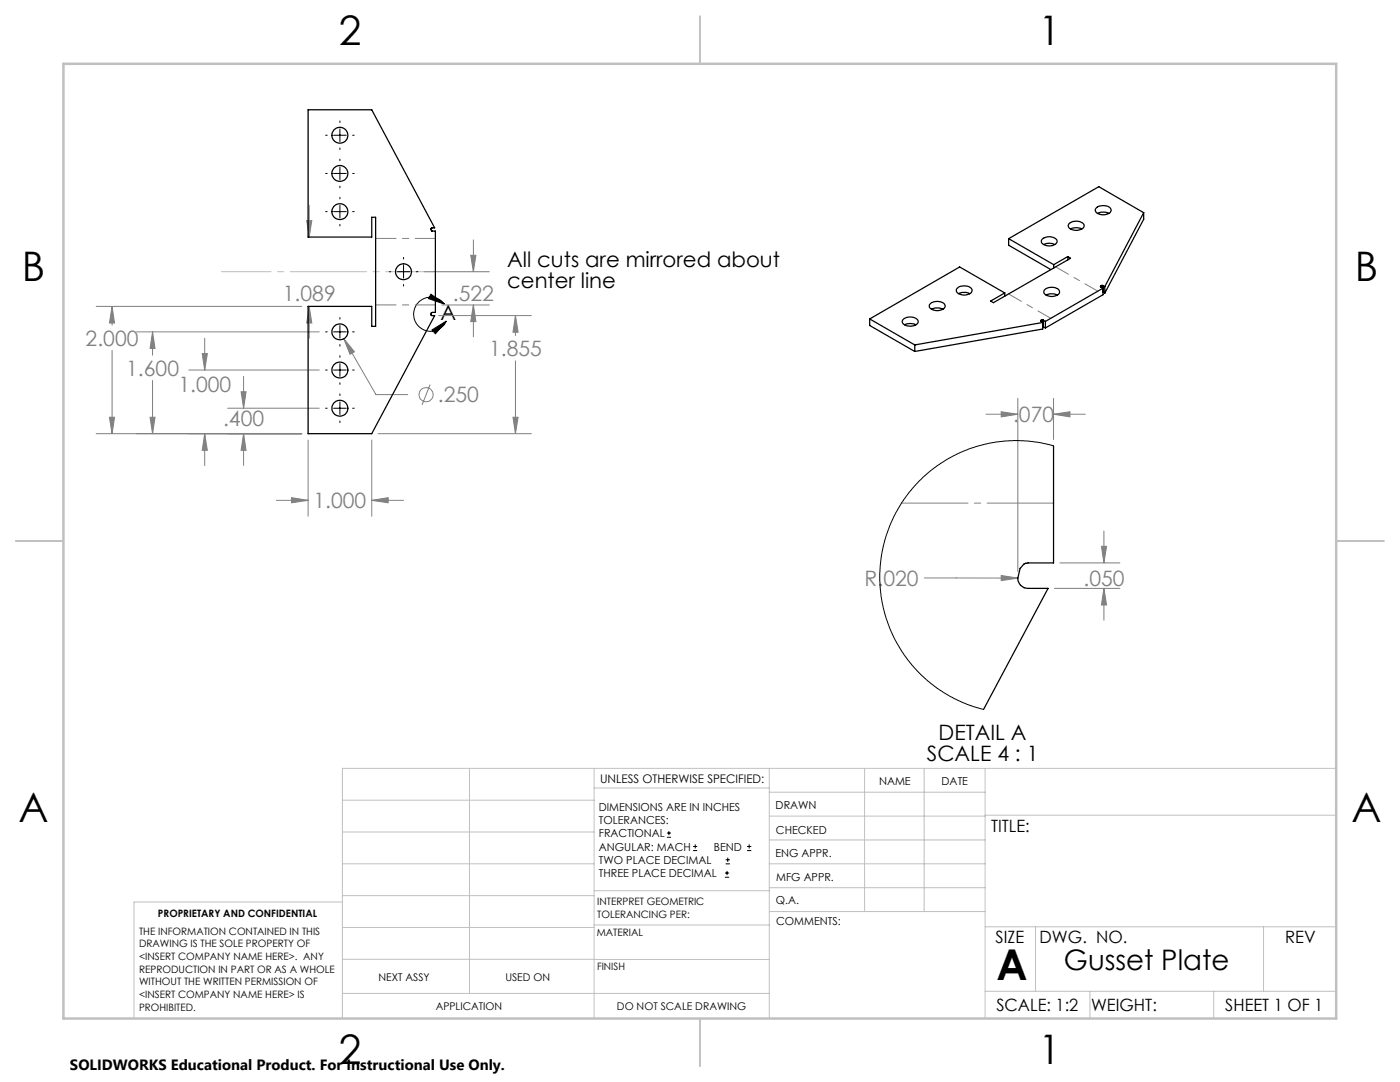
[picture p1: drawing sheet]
<svg xmlns="http://www.w3.org/2000/svg" width="279mm" height="216mm" viewBox="0 0 279 216" stroke-linecap="round" stroke-linejoin="round" font-family="sans-serif">
<g fill="none" stroke="#808080" stroke-width=".2">
<path d="M61.2 44h1l-.5 3.3zM61.7 41v6.3M84.7 54.2h12.9M93.9 50.9h1.1l-.5 3.3zM94.5 47.9v6.3M19.2 61.1h41M22.4 61.1v3.8M22.4 69.9v16.6M22.4 61.1l.5 3.4h-1.1zM27.3 66.2h36.4M30.4 66.2v4.7M30.4 75.9v10.6"/>
<path d="M30.4 66.2l.5 3.3h-.9zM37.7 73.8h26M40.4 70.6h1l-.5 3.2zM40.9 67.5v6.3M48.1 78.2h1l-.5 3.3zM48.6 75.1v6.4M61.7 61.1v6.4M61.7 61.1l.5 3.4h-1zM68.6 67.6l6.4 11.1h6.4M68.6 67.6l2.1 2.6-.8 .5zM85.8 76.7l-1.6 4.1M87.5 63h18.5"/>
<path d="M88.2 60.9h9.4M94.5 60.9v6.3M94.5 60.9l.5 3.3h-1.1zM102.9 63v4M102.9 72v14.5M102.9 63l.5 3.3h-1zM203.1 79.5v34.6M210.3 79.5v8.2M19.2 86.5h41M21.8 83.3h1.1l-.5 3.2zM30 83.3h.9l-.5 3.2zM40.9 86.5v6.4"/>
<path d="M40.9 86.5l.5 3.4h-1zM45.4 81.5h18.3M48.6 86.5v6.4M48.6 86.5l.5 3.4h-1zM55.1 99.8h6.4M58.2 99.3l3.3 .5-3.3 .5zM61.5 87.8v15.2M74.2 87.8v15.2M74.2 99.8h6.3M74.2 99.8l3.3-.5v1zM75.5 86.5h30.5M102.4 83.3h1l-.5 3.2z"/>
<path d="M196.8 82.7h6.3M199.8 82.2l3.3 .5-3.3 .5zM210.3 82.7h6.3M210.3 82.7l3.2-.5v1zM184.5 115.3l18.6 .1M199.8 114.8l3.3 .6-3.3 .5zM210.4 117.4h13.1M211.5 112.3h12M219.8 109h1l-.5 3.3zM220.3 106v6.3M220.3 117.4v6.4M220.3 117.4l.5 3.3h-1z"/>
<circle cx="85" cy="78.7" r="1.4"/>
</g>
<g fill="none" stroke="#000" stroke-width=".2">
<path d="M65 34.6h.3M65 27h.3M66.6 34.6h2.5M66.6 27h2.5M67.8 24.1v.3M67.8 25.7v2.6M67.8 29.5v.3M67.8 31.8v.3M67.8 33.3v2.6M67.8 37.1v.4M67.8 39.4v.3M70.4 34.6h.3"/>
<path d="M70.4 27h.3M65 42.2h.3M66.6 42.2h2.5M67.8 41v2.5M67.8 44.8v.3M70.4 42.2h.3M77.7 54.2h.3M79.3 54.2h2.5M80.5 51.4v.3M80.5 53v2.5M80.5 56.8v.3M83.1 54.2h.3"/>
<path d="M86 58.7l2.7 2-3.2-1.1zM65 66.2h.3M65 73.8h.3M66.6 66.2h2.5M66.6 73.8h2.5M67.8 63.4v.3M67.8 64.9v2.6M67.8 68.8v.3M67.8 71v.3M67.8 72.6v2.5M67.8 76.4v.3M67.8 78.6v.3"/>
<path d="M70.4 66.2h.3M70.4 73.8h.3M86.2 65.8l2.9-1.7-2.2 2.5zM88.7 60.7a3.4 3.4 0 0 0-5.2-.3 3.4 3.4 0 0 0 .6 5.1 3.4 3.4 0 0 0 5-1.4M65 81.5h.3M66.6 81.5h2.5M67.8 80.2v2.5M67.8 84v.3M70.4 81.5h.3M133.1 167.1h.8M133.1 166.2h.8M133.5 165.8v.9"/>
<path d="M138.3 169.7h.8M138.3 168.9h.8M138.7 168.5v.8M144.7 175h.8M144.7 174.2h.8M144.8 172.4h.9M144.8 171.6h.9M145.1 173.8v.8M145.2 171.1v.9M149.1 169.7h.8M149.1 168.9h.8M149.5 168.5v.8"/>
</g>
<path d="M210.3 100.4h-30.4" fill="none" stroke="#808080" stroke-width=".2" stroke-dasharray="15.2 1.3 1.3 1.3" stroke-dashoffset="2"/>
<path d="M86.9 54.2h-42.7" fill="none" stroke="#c0c0c0" stroke-width=".2" stroke-dasharray="15.2 1.3 1.3 1.3" stroke-dashoffset="5.3"/>
<g fill="none" stroke="#c0c0c0" stroke-width=".2">
<path d="M68.3 159.7h50.3M93.7 153.3v44.9M118.6 153.3v49.9M118.6 157.2h34.9M153.5 153.3v49.9M153.5 158.1h43.1M172.5 153.3v28.6M184.4 153.3v28.6M196.6 153.3v49.9M266.7 153.3h-198.4v49.9M68.3 178.7h50.3M68.3 172.4h50.3"/>
<path d="M68.3 166h50.3M68.3 180h-41.6v23.2M118.6 177.7h35M153.5 167.6h43.1M153.5 162.8h43.1M153.5 172.4h43.1M153.5 177.1h43.1M196.6 162.7h70.1M68.3 198.2h85.2M68.3 191.4l85.2 .1M68.3 185.1h50.3M118.6 184.6h35"/>
<path d="M153.6 181.9h43M196.6 197.8h70.1M196.6 184.9h70.1M206.7 184.9v12.9M217.5 197.8v5.4M242.2 197.8v5.4M252.2 184.9v12.9"/>
</g>
<path d="M139.7 3.2v9.5M3.1 107.9h9.6M266.7 107.9h9.5M139.7 203.2v9.6" fill="none" stroke="#c0c0c0" stroke-width=".25"/>
<path d="M12.7 12.7h254v190.5h-254z" fill="none" stroke="#c0c0c0" stroke-width=".5"/>
<path d="M75 47.6h11.9M86.9 60.8h-11.9" fill="none" stroke="#808080" stroke-width=".2" stroke-dasharray="15.2 1.3 1.3 1.3" stroke-dashoffset="11.2"/>
<path d="M210.7 53.2l8.4 4.9M209.7 63.5l-8.4-4.8" fill="none" stroke="#808080" stroke-width=".2" stroke-dasharray="15.2 1.3 1.3 1.3" stroke-dashoffset="12.3"/>
<path d="M86 58.7l2.7 2-3.2-1.1zM86.2 65.8l2.9-1.7-2.2 2.5z" fill="#000"/>
<path d="M48.6 86.5l.5 3.4h-1zM48.1 78.2h1l-.5 3.3zM40.9 86.5l.5 3.4h-1zM40.4 70.6h1l-.5 3.2zM30 83.3h.9l-.5 3.2zM30.4 66.2l.5 3.3h-.9zM21.8 83.3h1.1l-.5 3.2zM22.4 61.1l.5 3.4h-1.1zM68.6 67.6l1.3 3.1 .8-.5zM61.2 44h1l-.5 3.3zM61.7 61.1l.5 3.4h-1zM58.2 99.3l3.3 .5-3.3 .5zM74.2 99.8l3.3-.5v1zM93.9 50.9h1.1l-.5 3.3zM94.5 60.9l.5 3.3h-1.1zM102.4 83.3h1l-.5 3.2zM102.9 63l.5 3.3h-1zM199.8 114.8v1.1l3.3-.5zM220.3 117.4l.5 3.3h-1zM219.8 109h1l-.5 3.3zM210.3 82.7l3.2-.5v1zM199.8 82.2l3.3 .5-3.3 .5z" fill="#808080"/>
<g fill="none" stroke="#000" stroke-width=".25">
<path d="M61.5 21.9h12.7l12.5 23.6h-.6l-.1 .1 .1 .4 .8 .1v16.2h-.6l-.3 .2v.2l.1 .3h.6l-12.5 23.5h-12.7v-25.4h12.7v4h.8v-21.7h-.8v3.9h-12.7zM191.1 57.4a2.16 2.16 0 0 1 2.9 .3 .98 .98 0 0 1-1.2 1.1 1.7 1.7 0 0 1-1.9-.8v-.3zM191.3 58.6a2.6 2.6 0 0 1 2.2 0M200.5 58.5l-9-5.2-17.9 10.3M200.5 58.5v.6M201.3 47.6l9 5.2M201.3 47.6v1.3l8.4 4.9M208 47.8a2.13 2.13 0 0 1 2.9 .1 1.13 1.13 0 0 1-1.4 1.2 1.41 1.41 0 0 1-1.7-1zM208.3 48.8a2.6 2.6 0 0 1 2.2 0M208.6 57.7a2.16 2.16 0 0 1 2.8 .3 .98 .98 0 0 1-1.1 1.1 1.7 1.7 0 0 1-2-.8l.1-.3zM208.8 58.9a2.6 2.6 0 0 1 2.2 0M210.3 52.8v.7"/>
<path d="M213.1 51.2l-2.8 1.6M213.1 51.2l.5 .3-15.3 8.9-.6-.3 2.8-1.6M213.1 51.2v.7M213.3 44.7a2.17 2.17 0 0 1 3 .1 .98 .98 0 0 1-1.1 1.1 1.59 1.59 0 0 1-2-.9zM213.6 45.7a2.67 2.67 0 0 1 2.3 0M218.9 41.4a2.06 2.06 0 0 1 2.9 .4 1.48 1.48 0 0 1-2.1 1 .98 .98 0 0 1-1-1.1zM219 42.6a2.67 2.67 0 0 1 2.3 0M219.8 57l-.2 .2 .1 .1 .4 .2-11.5 6.6M219.8 57h.1M219.8 57v.3M219.9 57h.1M219.9 57h-.1"/>
<path d="M219.9 57v.4M220 57h.1M220 57v.5M220.1 57l.4 .2M220.1 57v1.8l-11.5 6.6M220.1 58.3l.4 .2M220.5 57.2v1.3M228.2 42.4l-8.9-5.1-18 10.3M228.2 42.4l-7.7 14.8M228.2 42.4v1.3l-7.7 14.8M86.1 62.4h.1M173.6 63.6l9 5.2"/>
<path d="M173.6 63.6v1.3l9 5.2M180.2 63.8a2.17 2.17 0 0 1 3 .1 1.13 1.13 0 0 1-1.4 1.2 1.42 1.42 0 0 1-1.7-1zM180.5 64.8a2.67 2.67 0 0 1 2.3 0M182.6 68.8v1.3M185.7 60.5a2.16 2.16 0 0 1 2.9 .3 .83 .83 0 0 1-.9 1.1 1.89 1.89 0 0 1-2.2-.8v-.3zM185.9 61.7a2.67 2.67 0 0 1 2.3 0M207.8 63.9v.2M207.8 64.1l.3 .2-25.5 4.5M208 63.9h.1M208 63.9h-.2M208 63.9v.4M208.1 63.9v1.8l-25.5 4.4"/>
<path d="M208.1 65.2h.1M208.1 63.9l.5 .2M208.1 63.9l.1 1.3M208.2 65.2l.4 .2M208.6 64.1v1.3M210.3 89v23.3h-5.1l-.9 .3a3.6 3.6 0 0 0-1.1 3.2 2.1 2.1 0 0 0 1.8 1.6h4.2l-12.9 24.2"/>
<circle cx="67.8" cy="34.6" r="1.58"/>
<circle cx="67.8" cy="27" r="1.58"/>
<circle cx="67.8" cy="42.2" r="1.58"/>
<circle cx="80.5" cy="54.2" r="1.59"/>
<circle cx="67.8" cy="73.8" r="1.59"/>
<circle cx="67.8" cy="66.2" r="1.59"/>
<circle cx="67.8" cy="81.5" r="1.59"/>
</g>
<path d="M210.3 89l-2.3-.6-3.1-.4-2.7-.1-3.1 .3-2.5 .4-3 .9-1.9 .8-2.3 1.1-2.3 1.5-1.8 1.4-2.1 1.9-1.8 2.1-1.3 1.9-1.4 2.3-1.1 2.5-1 2.7-.5 2-.5 3.4v2.9l.2 2.9 .5 2.5 .5 2 .8 2.1 1.4 2.8 1.4 2.3 1.7 2.2 2 2.1 1.7 1.5 2.4 1.7 2.7 1.5 2.7 1.2 2.7 .8" fill="none" stroke="#000" stroke-width=".2"/>
<text font-size="8.5" x="198.9" y="195.5">A</text>
<g font-size="8.1">
<text x="67.6" y="8.9">2</text>
<text x="207.3" y="8.9">1</text>
<text x="4.4" y="56.2">B</text>
<text x="270.4" y="56.2">B</text>
<text x="3.7" y="164.1">A</text>
<text x="269.7" y="164.1">A</text>
<text x="67.6" y="212.4">2</text>
<text x="207.3" y="212.4">1</text>
</g>
<text font-size="5.6" x="212.3" y="193.5">Gusset Plate</text>
<g font-size="4.2">
<text x="101.2" y="53.3">All cuts are mirrored about</text>
<text x="101.2" y="57.5">center line</text>
<text x="87.9" y="63.9">A</text>
<text x="187.3" y="147.6">DETAIL A</text>
<text x="185" y="151.8">SCALE 4 : 1</text>
</g>
<g font-size="4.2" fill="#808080">
<text x="56.5" y="60">1.089</text>
<text x="90.4" y="60">.522</text>
<text x="17.1" y="69">2.000</text>
<text x="97.6" y="71.1">1.855</text>
<text x="25.2" y="75">1.600</text>
<text x="35.6" y="78.3">1.000</text>
<text x="87.4" y="80.3">.250</text>
<text x="44.5" y="85.1">.400</text>
<text x="202.2" y="84.3">.070</text>
<text x="62.6" y="101.4">1.000</text>
<text x="172.5" y="116.9">R.020</text>
<text x="216.2" y="116.9">.050</text>
</g>
<g font-size="3.4">
<text x="197.8" y="166">TITLE:</text>
<text x="198.7" y="188.1">SIZE</text>
<text x="207.5" y="188.1">DWG. NO.</text>
<text x="256.5" y="188.2">REV</text>
<text x="198.8" y="201.7">SCALE: 1:2</text>
<text x="217.7" y="201.8">WEIGHT:</text>
<text x="244.5" y="201.7">SHEET 1 OF 1</text>
</g>
<text font-size="3" x="14" y="213.5">SOLIDWORKS Educational Product. For Instructional Use Only.</text>
<text font-size="2.4" x="119.8" y="156.2">UNLESS OTHERWISE SPECIFIED:</text>
<g font-size="2.2">
<text x="119.5" y="161.8">DIMENSIONS ARE IN INCHES</text>
<text x="154.8" y="161.4">DRAWN</text>
<text x="175.4" y="156.6">NAME</text>
<text x="187.9" y="156.7">DATE</text>
<text x="119.5" y="164.4">TOLERANCES:</text>
<text x="119.5" y="167.1">FRACTIONAL</text>
<text x="154.9" y="166.3">CHECKED</text>
<text x="119.5" y="169.7">ANGULAR: MACH</text>
<text x="119.5" y="172.4">TWO PLACE DECIMAL</text>
<text x="142.5" y="169.7">BEND</text>
<text x="154.8" y="171">ENG APPR.</text>
<text x="119.5" y="175">THREE PLACE DECIMAL</text>
<text x="154.9" y="175.7">MFG APPR.</text>
<text x="154.9" y="180.4">Q.A.</text>
<text x="154.9" y="184.6">COMMENTS:</text>
</g>
<g font-size="2.1">
<text x="75.5" y="195.7">NEXT ASSY</text>
<text x="100.9" y="195.7">USED ON</text>
<text x="86.9" y="201.5">APPLICATION</text>
<text x="123.1" y="201.6">DO NOT SCALE DRAWING</text>
</g>
<g font-size="2">
<text x="31.5" y="182.9">PROPRIETARY AND CONFIDENTIAL</text>
<text x="119.2" y="180.6">INTERPRET GEOMETRIC</text>
<text x="119.2" y="183.1">TOLERANCING PER:</text>
<text x="27.8" y="186.5">THE INFORMATION CONTAINED IN THIS</text>
<text x="27.8" y="189">DRAWING IS THE SOLE PROPERTY OF</text>
<text x="27.8" y="191.6">&lt;INSERT COMPANY NAME HERE&gt;. ANY</text>
<text x="119.1" y="186.7">MATERIAL</text>
<text x="27.8" y="194.1">REPRODUCTION IN PART OR AS A WHOLE</text>
<text x="27.8" y="196.6">WITHOUT THE WRITTEN PERMISSION OF</text>
<text x="119.1" y="193.5">FINISH</text>
<text x="27.8" y="199.1">&lt;INSERT COMPANY NAME HERE&gt; IS</text>
<text x="27.8" y="201.7">PROHIBITED.</text>
</g>
</svg>
